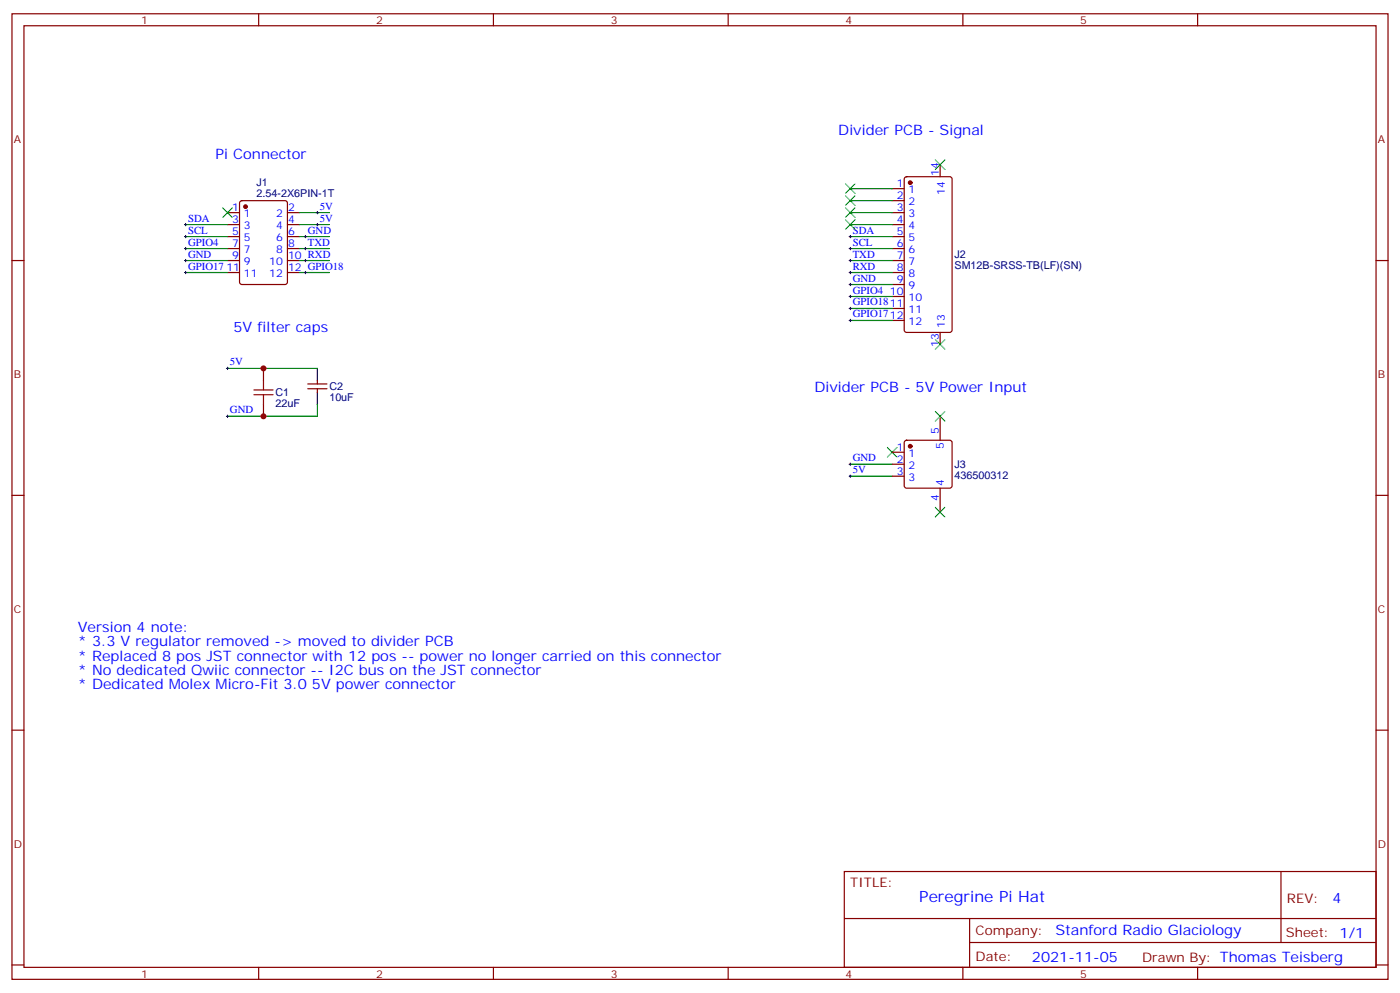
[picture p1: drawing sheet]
<svg xmlns="http://www.w3.org/2000/svg" width="412mm" height="292mm" viewBox="0 0 412 292" stroke-linecap="round" stroke-linejoin="round" font-family="sans-serif">
<g fill="none" stroke="#870000" stroke-width=".35">
<path d="M3.5 4.1h405.4v284.3h-405.4zM7.1 7.6h398.2v277.3h-398.2zM76.2 4.1v3.5M145.3 4.1v3.5M214.5 4.1v3.5M283.6 4.1v3.5M352.8 4.1v3.5M70.8 59.3l.5-.2h12.7l.6 .4 .1 23.6-.5 .6-12.9 .1-.7-.5v-23.5zM262.8 55.6h3.5M262.8 59.1h3.5M266.6 52.2l.5-.2h12.7l.6 .5 .1 44.7-.5 .6-12.9 .1-.7-.5-.1-44.7zM276.9 48.5v3.5"/>
<path d="M3.5 76.7h3.6M67 76.7h3.6M67 73.2h3.6M67 69.7h3.6M67 66.1h3.6M67 62.6h3.6M84.7 76.7h3.5M84.7 73.2h3.5M84.7 69.7h3.5M84.7 66.1h3.5M84.7 62.6h3.5M262.8 76.7h3.5"/>
<path d="M262.8 73.2h3.5M262.8 69.7h3.5M262.8 66.1h3.5M262.8 62.6h3.5M405.3 76.7h3.6M67 80.3h3.6M84.7 80.3h3.5M262.8 80.3h3.5M262.8 83.8h3.5M262.8 87.3h3.5M262.8 90.8h3.5M262.8 94.4h3.5"/>
<path d="M276.9 97.9v3.5M77.6 108.5v3.5M77.6 119.1v3.5M90.7 114.5h5.6M90.7 113.1h5.6M93.5 112v1.1M93.5 114.5v1M262.8 133.2h3.5M262.8 136.7h3.5M266.6 129.9l.5-.3h12.7l.5 .3 .2 .5v12.7l-.3 .5-.4 .2h-12.7l-.5-.3-.3-.4v-12.7zM276.9 122.6v7M3.5 145.9h3.6"/>
<path d="M262.8 140.2h3.5M276.9 143.8v7M405.3 145.9h3.6M3.5 215h3.6M405.3 215h3.6M248.7 256.6h156.6v28.3h-156.6zM377.3 256.7v20.8M248.7 270.5h156.5M285.6 277.5h119.6M285.6 270.5v14.1M3.5 284.2h3.6M76.2 284.9v3.5"/>
<path d="M145.3 284.9v3.5M214.5 284.9v3.5M283.6 284.9v3.5M352.8 284.9v3.5M405.3 284.2h3.6"/>
</g>
<g fill="#870000" stroke="#870000" stroke-width=".35">
<circle cx="72.3" cy="60.9" r=".53"/>
<circle cx="268.1" cy="53.8" r=".53"/>
<circle cx="268.1" cy="131.4" r=".53"/>
</g>
<g fill="none" stroke="#008700" stroke-width=".35">
<path d="M250.5 55.6h12.3M250.5 59.1h12.3M54.7 66.1h12.3M54.7 69.7h12.3M54.7 73.2h12.3M54.7 76.7h12.3M88.2 62.6h8.8M88.2 66.1h8.8M88.2 73.2h8.8M88.2 76.7h8.8M88.2 69.7h8.8M250.5 62.6h12.3"/>
<path d="M250.5 66.1h12.3M250.5 73.2h12.3M250.5 76.7h12.3M250.5 69.7h12.3M54.7 80.3h12.3M88.2 80.3h8.8M250.5 80.3h12.3M250.5 83.8h12.3M250.5 87.3h12.3M250.5 90.8h12.3M250.5 94.4h12.3M67 108.5h26.5"/>
<path d="M93.5 119.1v3.5h-26.5M250.5 136.7h12.3M250.5 140.2h12.3"/>
</g>
<g fill="none" stroke="#000" stroke-width=".29">
<path d="M54.3 66.1h.7M54.3 69.7h.7M54.3 73.2h.7M54.3 76.7h.7M54.7 65.8v.7M54.7 69.3v.7M54.7 72.8v.8M54.7 76.4v.7M54.7 79.9v.7M89.6 69.7h.7M89.6 73.2h.7M89.6 76.7h.7"/>
<path d="M90 69.3v.7M90 72.8v.8M90 76.4v.7M90 79.9v.7M93.1 66.1h.7M93.1 62.6h.7M93.5 62.3v.7M93.5 65.8v.7M250.1 69.7h.7M250.1 73.2h.7M250.1 76.7h.7M250.5 69.3v.7"/>
<path d="M250.5 72.8v.8M250.5 76.4v.7M250.5 79.9v.7M54.3 80.3h.7M89.6 80.3h.7M250.1 80.3h.7M250.1 83.8h.7M250.1 87.3h.7M250.1 90.8h.7M250.1 94.4h.7M250.5 83.4v.7M250.5 87v.7"/>
<path d="M250.5 90.5v.7M250.5 94v.7M66.7 108.5h.7M67 108.1v.7M66.7 122.6h.7M67 122.2v.7M250.1 136.7h.7M250.5 136.3v.8M250.5 139.9v.7M250.1 140.2h.7"/>
</g>
<g fill="none" stroke="#3c3" stroke-width=".35">
<path d="M249.1 54.2l2.8 2.8M249.1 57.7l2.8 2.8M251.9 54.2l-2.8 2.8M251.9 57.7l-2.8 2.8M275.5 47.1l2.8 2.8M278.3 47.1l-2.8 2.8M65.6 61.2l2.8 2.8M68.4 61.2l-2.8 2.8M249.1 61.2l2.8 2.8M249.1 64.7l2.8 2.9M251.9 61.2l-2.8 2.8M251.9 64.7l-2.8 2.9"/>
<path d="M275.5 100l2.8 2.8M278.3 100l-2.8 2.8M261.4 131.8l2.8 2.8M264.2 131.8l-2.8 2.8M275.5 121.2l2.8 2.8M278.3 121.2l-2.8 2.8M275.5 149.4l2.8 2.8M278.3 149.4l-2.8 2.8"/>
</g>
<path d="M74.8 116.2h5.6M74.8 114.8h5.6M77.6 112v2.8M77.6 116.2v2.9" fill="none" stroke="#a10000" stroke-width=".35"/>
<path d="M93.5 108.5v3.5M93.5 115.5v3.6" fill="none" stroke="#000" stroke-width=".35"/>
<g fill="#c00">
<circle cx="77.6" cy="108.5" r=".88"/>
<circle cx="77.6" cy="122.6" r=".88"/>
</g>
<text font-size="4.6" fill="#00f" x="270.8" y="265.7">Peregrine Pi Hat</text>
<g font-size="4.2" fill="#00f">
<text x="246.9" y="39.7">Divider PCB - Signal</text>
<text x="63.5" y="46.7">Pi Connector</text>
<text x="68.8" y="97.9">5V filter caps</text>
<text x="239.9" y="115.5">Divider PCB - 5V Power Input</text>
<text x="22.9" y="186.1">Version 4 note:</text>
<text x="22.9" y="190.3">* 3.3 V regulator removed -&gt; moved to divider PCB</text>
<text x="22.9" y="194.6">* Replaced 8 pos JST connector with 12 pos -- power no longer carried on this connector</text>
<text x="22.9" y="198.8">* No dedicated Qwiic connector -- I2C bus on the JST connector</text>
<text x="22.9" y="203">* Dedicated Molex Micro-Fit 3.0 5V power connector</text>
<text x="392.5" y="265.9">4</text>
<text x="310.9" y="275.5">Stanford Radio Glaciology</text>
<text x="304" y="283.3">2021-11-05</text>
</g>
<g font-size="3.9" fill="#800">
<text x="250.5" y="261.2">TITLE:</text>
<text x="379.1" y="265.9">REV:</text>
<text x="287.4" y="275.4">Company:</text>
<text x="378.7" y="276">Sheet: 1/1</text>
<text x="287.4" y="283.1">Date:</text>
<text x="336.4" y="283.2">Drawn By: Thomas Teisberg</text>
</g>
<g font-size="3.2" fill="#800">
<text x="41.6" y="7.1">1</text>
<text x="110.8" y="7.1">2</text>
<text x="179.9" y="7.1">3</text>
<text x="249.1" y="7.1">4</text>
<text x="318.2" y="7.1">5</text>
<text x="4.1" y="42.2">A</text>
<text x="405.9" y="42.2">A</text>
<text x="4.1" y="111.3">B</text>
<text x="405.9" y="111.3">B</text>
<text x="4.1" y="180.4">C</text>
<text x="405.9" y="180.4">C</text>
<text x="4.1" y="249.6">D</text>
<text x="405.9" y="249.6">D</text>
<text x="41.6" y="287.9">1</text>
<text x="110.8" y="287.9">2</text>
<text x="179.9" y="287.9">3</text>
<text x="249.1" y="287.9">4</text>
<text x="318.2" y="287.9">5</text>
</g>
<g font-size="3.2" fill="#00f">
<text x="276.6" y="51.9" transform="rotate(-90 276.6 51.9)">14</text>
<text x="264.2" y="55.2">1</text>
<text x="264.2" y="58.7">2</text>
<text x="267.7" y="57">1</text>
<text x="278.3" y="57.4" transform="rotate(-90 278.3 57.4)">14</text>
<text x="55.4" y="65.3">SDA</text>
<text x="68.4" y="65.8">3</text>
<text x="68.4" y="62.3">1</text>
<text x="71.9" y="64">1</text>
<text x="81.3" y="64">2</text>
<text x="84.8" y="65.8">4</text>
<text x="84.8" y="62.3">2</text>
<text x="94.2" y="61.7">5V</text>
<text x="94.2" y="65.3">5V</text>
<text x="264.2" y="62.3">3</text>
<text x="264.2" y="65.8">4</text>
<text x="267.7" y="60.5">2</text>
<text x="267.7" y="64">3</text>
<text x="55.4" y="68.8">SCL</text>
<text x="68.4" y="69.3">5</text>
<text x="71.9" y="71.1">5</text>
<text x="71.9" y="67.6">3</text>
<text x="81.3" y="71.1">6</text>
<text x="81.3" y="67.6">4</text>
<text x="84.8" y="69.3">6</text>
<text x="90.7" y="68.8">GND</text>
<text x="251.2" y="68.8">SDA</text>
<text x="264.2" y="69.3">5</text>
<text x="267.7" y="67.6">4</text>
<text x="267.7" y="71.1">5</text>
<text x="55.4" y="72.3">GPIO4</text>
<text x="55.4" y="75.8">GND</text>
<text x="68.4" y="76.4">9</text>
<text x="68.4" y="72.8">7</text>
<text x="71.9" y="74.6">7</text>
<text x="81.3" y="74.6">8</text>
<text x="84.8" y="76.4">10 RXD</text>
<text x="84.8" y="72.8">8</text>
<text x="90.7" y="72.3">TXD</text>
<text x="251.2" y="72.3">SCL</text>
<text x="251.2" y="75.8">TXD</text>
<text x="264.2" y="72.8">6</text>
<text x="264.2" y="76.4">7</text>
<text x="267.7" y="74.6">6</text>
<text x="55.4" y="79.4">GPIO17</text>
<text x="66.7" y="79.9">11</text>
<text x="71.9" y="81.7">11</text>
<text x="71.9" y="78.1">9</text>
<text x="79.3" y="81.7">12</text>
<text x="79.3" y="78.1">10</text>
<text x="84.8" y="79.9">12 GPIO18</text>
<text x="251.2" y="79.4">RXD</text>
<text x="251.2" y="82.9">GND</text>
<text x="264.2" y="79.9">8</text>
<text x="264.2" y="83.4">9</text>
<text x="267.7" y="78.1">7</text>
<text x="267.7" y="81.7">8</text>
<text x="251.2" y="86.4">GPIO4</text>
<text x="251.2" y="90">GPIO1811</text>
<text x="262.1" y="87">10</text>
<text x="267.7" y="85.2">9</text>
<text x="267.7" y="88.7">10</text>
<text x="251.2" y="93.5">GPIO1712</text>
<text x="267.7" y="92.3">11</text>
<text x="267.7" y="95.8">12</text>
<text x="278.3" y="96.6" transform="rotate(-90 278.3 96.6)">13</text>
<text x="67.7" y="107.6">5V</text>
<text x="276.6" y="102.1" transform="rotate(-90 276.6 102.1)">13</text>
<text x="67.7" y="121.7">GND</text>
<text x="276.6" y="127.9" transform="rotate(-90 276.6 127.9)">5</text>
<text x="251.2" y="135.8">GND</text>
<text x="264.2" y="132.8">1</text>
<text x="264.2" y="136.3">2</text>
<text x="267.7" y="134.6">1</text>
<text x="278" y="132.4" transform="rotate(-90 278 132.4)">5</text>
<text x="251.2" y="139.3">5V</text>
<text x="264.2" y="139.9">3</text>
<text x="267.7" y="138.1">2</text>
<text x="267.7" y="141.6">3</text>
<text x="278" y="143.1" transform="rotate(-90 278 143.1)">4</text>
<text x="276.6" y="147.5" transform="rotate(-90 276.6 147.5)">4</text>
</g>
<g font-size="3.2" fill="#000080">
<text x="75.6" y="57.9">2.54-2X6PIN-1T</text>
<text x="75.6" y="54.7">J1</text>
<text x="281.2" y="76.1">J2</text>
<text x="281.2" y="79.3">SM12B-SRSS-TB(LF)(SN)</text>
<text x="81.1" y="119.9">22uF</text>
<text x="81.1" y="116.7">C1</text>
<text x="97" y="118.1">10uF</text>
<text x="97" y="114.9">C2</text>
<text x="281.2" y="137.8">J3</text>
<text x="281.2" y="141.1">436500312</text>
</g>
</svg>
